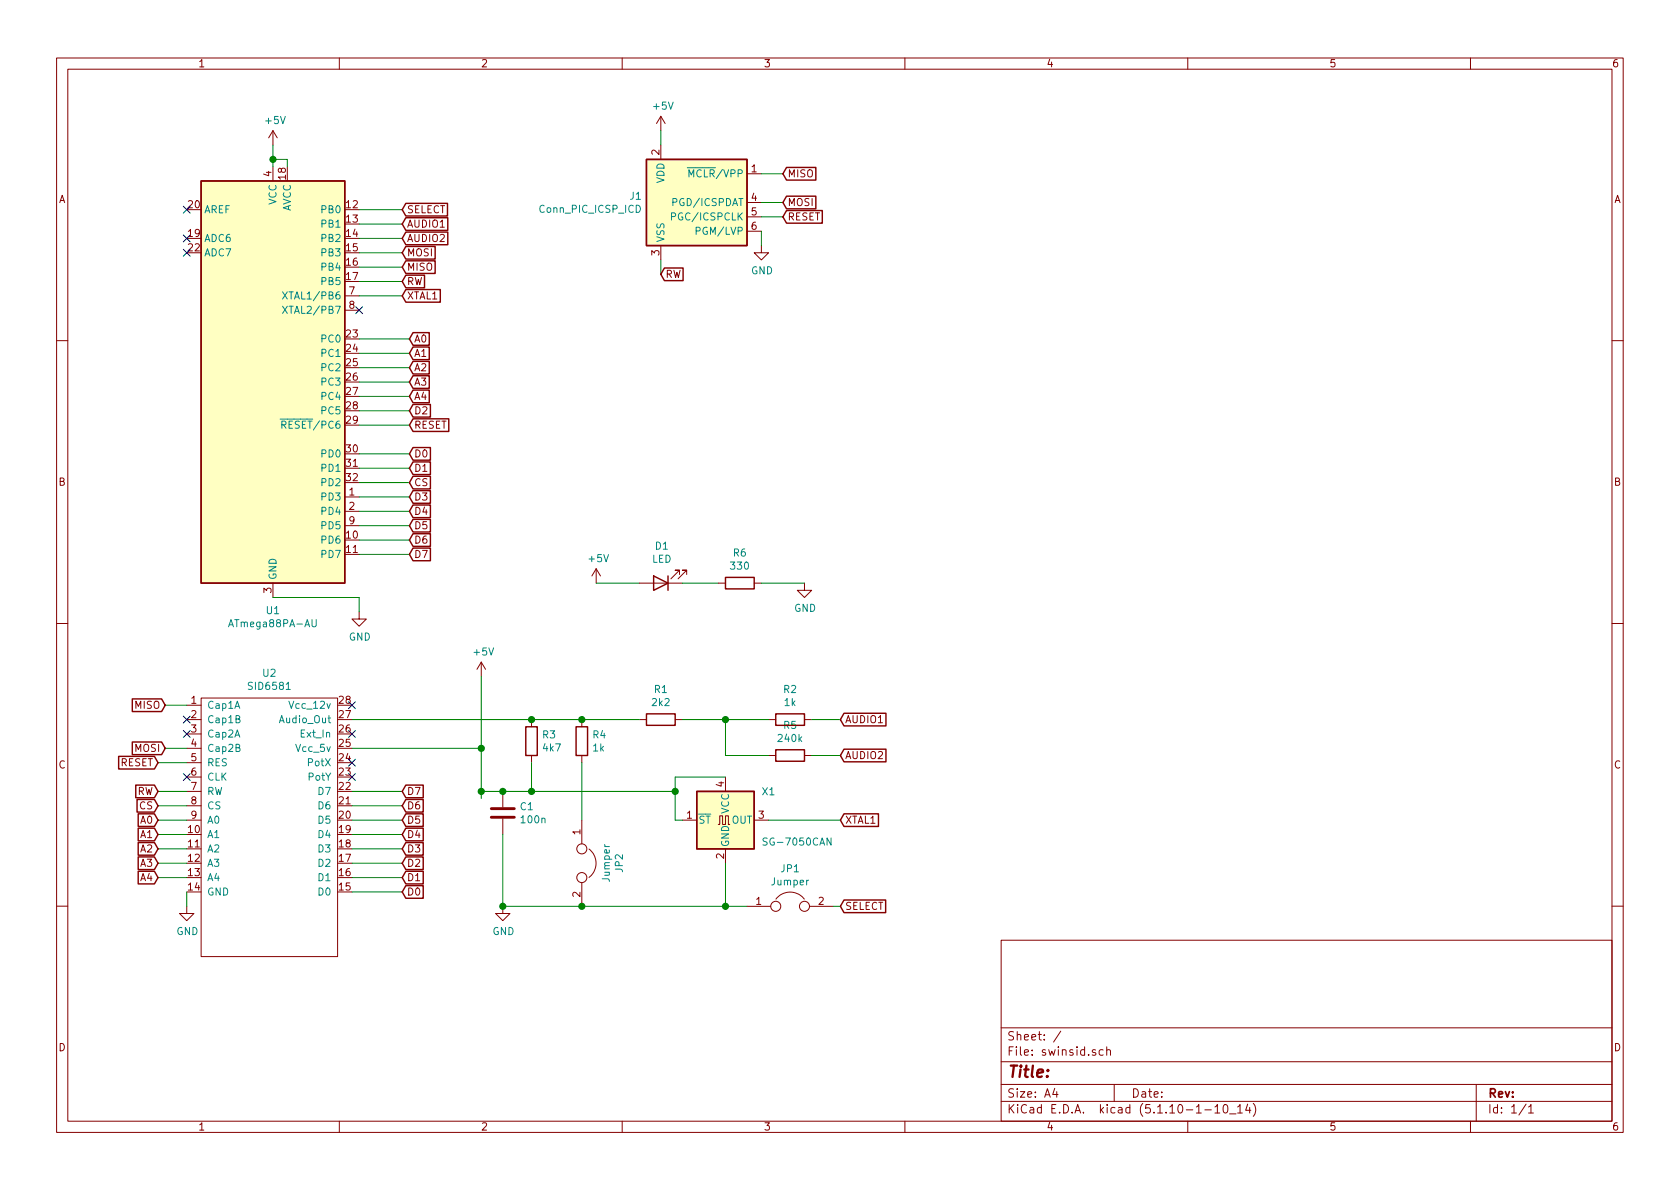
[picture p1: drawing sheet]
EESchema Schematic File Version 4
EELAYER 30 0
EELAYER END
$Descr A4 11693 8268
encoding utf-8
Sheet 1 1
Title ""
Date ""
Rev ""
Comp ""
Comment1 ""
Comment2 ""
Comment3 ""
Comment4 ""
$EndDescr
$Comp
L swinsid-rescue:ATmega88PA-AU-MCU_Microchip_ATmega U1
U 1 1
P 1900 2650
F 0 "U1" H 1900 1061 50  0000 C CNN
F 1 "ATmega88PA-AU" H 1900 970 50  0000 C CNN
F 2 "Package_QFP:TQFP-32_7x7mm_P0.8mm" H 1900 2650 50  0001 C CIN
F 3 "http://ww1.microchip.com/downloads/en/DeviceDoc/ATmega48PA_88PA_168PA-Data-Sheet-40002011A.pdf" H 1900 2650 50  0001 C CNN
	1    1900 2650
	1    0    0    -1  
$EndComp
$Comp
L swinsid-rescue:Conn_PIC_ICSP_ICD-Connector J1
U 1 1
P 4800 1400
F 0 "J1" H 4471 1446 50  0000 R CNN
F 1 "Conn_PIC_ICSP_ICD" H 4471 1355 50  0000 R CNN
F 2 "Connector_PinHeader_2.54mm:PinHeader_2x03_P2.54mm_Vertical" H 4850 1550 50  0001 C CNN
F 3 "http://ww1.microchip.com/downloads/en/devicedoc/30277d.pdf" V 4500 1250 50  0001 C CNN
	1    4800 1400
	1    0    0    -1  
$EndComp
$Comp
L power:+5V #PWR02
U 1 1
P 1900 1000
F 0 "#PWR02" H 1900 850 50  0001 C CNN
F 1 "+5V" H 1915 1173 50  0000 C CNN
F 2 "" H 1900 1000 50  0001 C CNN
F 3 "" H 1900 1000 50  0001 C CNN
	1    1900 1000
	1    0    0    -1  
$EndComp
Wire Wire Line
	1900 1000 1900 1100
Wire Wire Line
	2000 1150 2000 1100
Wire Wire Line
	2000 1100 1900 1100
Connection ~ 1900 1100
Wire Wire Line
	1900 1100 1900 1150
NoConn ~ 1300 1450
$Comp
L power:GND #PWR04
U 1 1
P 2500 4250
F 0 "#PWR04" H 2500 4000 50  0001 C CNN
F 1 "GND" H 2505 4077 50  0000 C CNN
F 2 "" H 2500 4250 50  0001 C CNN
F 3 "" H 2500 4250 50  0001 C CNN
	1    2500 4250
	1    0    0    -1  
$EndComp
Wire Wire Line
	1900 4150 2500 4150
Wire Wire Line
	2500 4150 2500 4250
NoConn ~ 2500 2150
NoConn ~ 1300 1650
NoConn ~ 1300 1750
Text GLabel 2850 2850 2    50   Input ~ 0
D2
Text GLabel 2850 2950 2    50   Input ~ 0
RESET
Text GLabel 2850 3150 2    50   Input ~ 0
D0
Text GLabel 2850 3250 2    50   Input ~ 0
D1
Text GLabel 2850 3350 2    50   Input ~ 0
CS
Text GLabel 2850 3450 2    50   Input ~ 0
D3
Text GLabel 2850 3550 2    50   Input ~ 0
D4
Text GLabel 2850 3650 2    50   Input ~ 0
D5
Text GLabel 2850 3750 2    50   Input ~ 0
D6
Text GLabel 2850 3850 2    50   Input ~ 0
D7
Text GLabel 2800 1450 2    50   Input ~ 0
SELECT
Text GLabel 2800 1550 2    50   Input ~ 0
AUDIO1
Text GLabel 2800 1650 2    50   Input ~ 0
AUDIO2
Text GLabel 2800 1750 2    50   Input ~ 0
MOSI
Text GLabel 2800 1850 2    50   Input ~ 0
MISO
Text GLabel 2800 1950 2    50   Input ~ 0
RW
Text GLabel 2800 2050 2    50   Input ~ 0
XTAL1
Text GLabel 5450 1200 2    50   Input ~ 0
MISO
$Comp
L power:+5V #PWR01
U 1 1
P 4600 900
F 0 "#PWR01" H 4600 750 50  0001 C CNN
F 1 "+5V" H 4615 1073 50  0000 C CNN
F 2 "" H 4600 900 50  0001 C CNN
F 3 "" H 4600 900 50  0001 C CNN
	1    4600 900 
	1    0    0    -1  
$EndComp
Text GLabel 4600 1900 2    50   Input ~ 0
RW
Text GLabel 5450 1400 2    50   Input ~ 0
MOSI
Text GLabel 5450 1500 2    50   Input ~ 0
RESET
$Comp
L power:GND #PWR03
U 1 1
P 5300 1700
F 0 "#PWR03" H 5300 1450 50  0001 C CNN
F 1 "GND" H 5305 1527 50  0000 C CNN
F 2 "" H 5300 1700 50  0001 C CNN
F 3 "" H 5300 1700 50  0001 C CNN
	1    5300 1700
	1    0    0    -1  
$EndComp
Wire Wire Line
	5300 1700 5300 1600
Wire Wire Line
	5300 1500 5450 1500
Wire Wire Line
	5300 1400 5450 1400
Wire Wire Line
	5300 1200 5450 1200
Wire Wire Line
	4600 1800 4600 1900
Wire Wire Line
	4600 1000 4600 900 
Wire Wire Line
	2500 3850 2850 3850
Wire Wire Line
	2850 3750 2500 3750
Wire Wire Line
	2500 3650 2850 3650
Wire Wire Line
	2850 3550 2500 3550
Wire Wire Line
	2500 3450 2850 3450
Wire Wire Line
	2850 3350 2500 3350
Wire Wire Line
	2500 3250 2850 3250
Wire Wire Line
	2850 3150 2500 3150
Wire Wire Line
	2500 2950 2850 2950
Wire Wire Line
	2850 2850 2500 2850
Wire Wire Line
	2500 2050 2800 2050
Wire Wire Line
	2800 1950 2500 1950
Wire Wire Line
	2500 1850 2800 1850
Wire Wire Line
	2800 1750 2500 1750
Wire Wire Line
	2500 1650 2800 1650
Wire Wire Line
	2800 1550 2500 1550
Wire Wire Line
	2500 1450 2800 1450
NoConn ~ 2450 4900
NoConn ~ 2450 5100
NoConn ~ 2450 5300
NoConn ~ 2450 5400
NoConn ~ 1300 5000
NoConn ~ 1300 5100
NoConn ~ 1300 5400
$Comp
L power:+5V #PWR05
U 1 1
P 3350 4700
F 0 "#PWR05" H 3350 4550 50  0001 C CNN
F 1 "+5V" H 3365 4873 50  0000 C CNN
F 2 "" H 3350 4700 50  0001 C CNN
F 3 "" H 3350 4700 50  0001 C CNN
	1    3350 4700
	1    0    0    -1  
$EndComp
Text GLabel 2800 6200 2    50   Input ~ 0
D0
Text GLabel 2800 6100 2    50   Input ~ 0
D1
Text GLabel 2800 6000 2    50   Input ~ 0
D2
Text GLabel 2800 5900 2    50   Input ~ 0
D3
Text GLabel 2800 5800 2    50   Input ~ 0
D4
Text GLabel 2800 5700 2    50   Input ~ 0
D5
Text GLabel 2800 5600 2    50   Input ~ 0
D6
Text GLabel 2800 5500 2    50   Input ~ 0
D7
Wire Wire Line
	2800 6200 2450 6200
Wire Wire Line
	2450 6100 2800 6100
Wire Wire Line
	2800 6000 2450 6000
Wire Wire Line
	2450 5900 2800 5900
Wire Wire Line
	2800 5800 2450 5800
Wire Wire Line
	2450 5700 2800 5700
Wire Wire Line
	2800 5600 2450 5600
Wire Wire Line
	2450 5500 2800 5500
Wire Wire Line
	1300 6300 1300 6200
Wire Wire Line
	2850 2750 2500 2750
Text GLabel 2850 2750 2    50   Input ~ 0
A4
Wire Wire Line
	2500 2650 2850 2650
Wire Wire Line
	2500 2550 2850 2550
Wire Wire Line
	2500 2450 2850 2450
Wire Wire Line
	2500 2350 2850 2350
Text GLabel 2850 2650 2    50   Input ~ 0
A3
Text GLabel 2850 2550 2    50   Input ~ 0
A2
Text GLabel 2850 2450 2    50   Input ~ 0
A1
Text GLabel 2850 2350 2    50   Input ~ 0
A0
Text GLabel 1100 5900 0    50   Input ~ 0
A2
Text GLabel 1100 5700 0    50   Input ~ 0
A0
Text GLabel 1100 5800 0    50   Input ~ 0
A1
Text GLabel 1100 6000 0    50   Input ~ 0
A3
Text GLabel 1100 6100 0    50   Input ~ 0
A4
Text GLabel 1100 5600 0    50   Input ~ 0
CS
Text GLabel 1100 5500 0    50   Input ~ 0
RW
Text GLabel 1100 5300 0    50   Input ~ 0
RESET
Wire Wire Line
	2450 5200 3350 5200
$Comp
L Device:C C1
U 1 1
P 3500 5650
F 0 "C1" H 3615 5696 50  0000 L CNN
F 1 "100n" H 3615 5605 50  0000 L CNN
F 2 "Capacitor_SMD:C_0603_1608Metric_Pad1.05x0.95mm_HandSolder" H 3538 5500 50  0001 C CNN
F 3 "~" H 3500 5650 50  0001 C CNN
	1    3500 5650
	1    0    0    -1  
$EndComp
$Comp
L Device:R R4
U 1 1
P 4050 5150
F 0 "R4" H 4120 5196 50  0000 L CNN
F 1 "1k" H 4120 5105 50  0000 L CNN
F 2 "Resistor_SMD:R_0603_1608Metric_Pad1.05x0.95mm_HandSolder" V 3980 5150 50  0001 C CNN
F 3 "~" H 4050 5150 50  0001 C CNN
	1    4050 5150
	1    0    0    -1  
$EndComp
$Comp
L Device:Jumper JP2
U 1 1
P 4050 6000
F 0 "JP2" H 4050 6264 50  0000 C CNN
F 1 "Jumper" H 4050 6173 50  0000 C CNN
F 2 "Connector_PinHeader_2.54mm:PinHeader_1x02_P2.54mm_Vertical" H 4050 6000 50  0001 C CNN
F 3 "~" H 4050 6000 50  0001 C CNN
	1    4050 6000
	0    1    1    0   
$EndComp
Wire Wire Line
	3350 5200 3350 5500
Connection ~ 3350 5200
Wire Wire Line
	1300 6100 1100 6100
Wire Wire Line
	1100 6000 1300 6000
Wire Wire Line
	1300 5900 1100 5900
Wire Wire Line
	1100 5800 1300 5800
Wire Wire Line
	1300 5700 1100 5700
Wire Wire Line
	1100 5600 1300 5600
Wire Wire Line
	1300 5500 1100 5500
Wire Wire Line
	1300 5300 1100 5300
$Comp
L swinsid-rescue:SID6581-Audio U2
U 1 1
P 2100 4750
F 0 "U2" H 1875 4825 50  0000 C CNN
F 1 "SID6581" H 1875 4734 50  0000 C CNN
F 2 "Package_DIP:DIP-28_W15.24mm" H 2200 4700 50  0001 C CNN
F 3 "" H 2200 4700 50  0001 C CNN
	1    2100 4750
	1    0    0    -1  
$EndComp
$Comp
L power:GND #PWR06
U 1 1
P 1300 6300
F 0 "#PWR06" H 1300 6050 50  0001 C CNN
F 1 "GND" H 1305 6127 50  0000 C CNN
F 2 "" H 1300 6300 50  0001 C CNN
F 3 "" H 1300 6300 50  0001 C CNN
	1    1300 6300
	1    0    0    -1  
$EndComp
$Comp
L power:GND #PWR07
U 1 1
P 3500 6300
F 0 "#PWR07" H 3500 6050 50  0001 C CNN
F 1 "GND" H 3505 6127 50  0000 C CNN
F 2 "" H 3500 6300 50  0001 C CNN
F 3 "" H 3500 6300 50  0001 C CNN
	1    3500 6300
	1    0    0    -1  
$EndComp
$Comp
L Device:R R3
U 1 1
P 3700 5150
F 0 "R3" H 3770 5196 50  0000 L CNN
F 1 "4k7" H 3770 5105 50  0000 L CNN
F 2 "Resistor_SMD:R_0603_1608Metric_Pad1.05x0.95mm_HandSolder" V 3630 5150 50  0001 C CNN
F 3 "~" H 3700 5150 50  0001 C CNN
	1    3700 5150
	1    0    0    -1  
$EndComp
$Comp
L Device:R R1
U 1 1
P 4600 5000
F 0 "R1" V 4807 5000 50  0000 C CNN
F 1 "2k2" V 4716 5000 50  0000 C CNN
F 2 "Resistor_SMD:R_0603_1608Metric_Pad1.05x0.95mm_HandSolder" V 4530 5000 50  0001 C CNN
F 3 "~" H 4600 5000 50  0001 C CNN
	1    4600 5000
	0    -1   -1   0   
$EndComp
$Comp
L Device:R R2
U 1 1
P 5500 5000
F 0 "R2" V 5707 5000 50  0000 C CNN
F 1 "1k" V 5616 5000 50  0000 C CNN
F 2 "Resistor_SMD:R_0603_1608Metric_Pad1.05x0.95mm_HandSolder" V 5430 5000 50  0001 C CNN
F 3 "~" H 5500 5000 50  0001 C CNN
	1    5500 5000
	0    -1   -1   0   
$EndComp
$Comp
L Device:R R5
U 1 1
P 5500 5250
F 0 "R5" V 5707 5250 50  0000 C CNN
F 1 "240k" V 5616 5250 50  0000 C CNN
F 2 "Resistor_SMD:R_0603_1608Metric_Pad1.05x0.95mm_HandSolder" V 5430 5250 50  0001 C CNN
F 3 "~" H 5500 5250 50  0001 C CNN
	1    5500 5250
	0    -1   -1   0   
$EndComp
Wire Wire Line
	3350 4700 3350 5200
Wire Wire Line
	3700 5000 2450 5000
Wire Wire Line
	3700 5000 4050 5000
Connection ~ 3700 5000
Wire Wire Line
	4050 5300 4050 5700
Wire Wire Line
	3350 5500 3500 5500
Wire Wire Line
	4700 5500 4700 5700
Connection ~ 3350 5500
Wire Wire Line
	3350 5500 3350 5550
Text GLabel 5850 5700 2    50   Input ~ 0
XTAL1
Wire Wire Line
	4050 5000 4450 5000
Connection ~ 4050 5000
Wire Wire Line
	4750 5000 5050 5000
Wire Wire Line
	5350 5250 5050 5250
Wire Wire Line
	5050 5250 5050 5000
Connection ~ 5050 5000
Wire Wire Line
	5050 5000 5350 5000
Text GLabel 5850 5000 2    50   Input ~ 0
AUDIO1
Text GLabel 5850 5250 2    50   Input ~ 0
AUDIO2
Wire Wire Line
	5650 5000 5850 5000
Wire Wire Line
	5650 5250 5850 5250
$Comp
L Device:Jumper JP1
U 1 1
P 5500 6300
F 0 "JP1" H 5500 6564 50  0000 C CNN
F 1 "Jumper" H 5500 6473 50  0000 C CNN
F 2 "Connector_PinHeader_2.54mm:PinHeader_1x02_P2.54mm_Vertical" H 5500 6300 50  0001 C CNN
F 3 "~" H 5500 6300 50  0001 C CNN
	1    5500 6300
	1    0    0    -1  
$EndComp
Text GLabel 5850 6300 2    50   Input ~ 0
SELECT
Wire Wire Line
	5850 6300 5800 6300
Wire Wire Line
	5200 6300 5050 6300
Connection ~ 5050 6300
Wire Wire Line
	3700 5300 3700 5500
Connection ~ 3700 5500
Wire Wire Line
	3700 5500 4700 5500
$Comp
L Device:LED D1
U 1 1
P 4600 4050
F 0 "D1" H 4593 3795 50  0000 C CNN
F 1 "LED" H 4593 3886 50  0000 C CNN
F 2 "LED_SMD:LED_0603_1608Metric_Pad1.05x0.95mm_HandSolder" H 4600 4050 50  0001 C CNN
F 3 "~" H 4600 4050 50  0001 C CNN
	1    4600 4050
	-1   0    0    1   
$EndComp
$Comp
L power:+5V #PWR08
U 1 1
P 4150 4050
F 0 "#PWR08" H 4150 3900 50  0001 C CNN
F 1 "+5V" H 4165 4223 50  0000 C CNN
F 2 "" H 4150 4050 50  0001 C CNN
F 3 "" H 4150 4050 50  0001 C CNN
	1    4150 4050
	1    0    0    -1  
$EndComp
$Comp
L Device:R R6
U 1 1
P 5150 4050
F 0 "R6" V 5357 4050 50  0000 C CNN
F 1 "330" V 5266 4050 50  0000 C CNN
F 2 "Resistor_SMD:R_0603_1608Metric_Pad1.05x0.95mm_HandSolder" V 5080 4050 50  0001 C CNN
F 3 "~" H 5150 4050 50  0001 C CNN
	1    5150 4050
	0    -1   -1   0   
$EndComp
$Comp
L power:GND #PWR09
U 1 1
P 5600 4050
F 0 "#PWR09" H 5600 3800 50  0001 C CNN
F 1 "GND" H 5605 3877 50  0000 C CNN
F 2 "" H 5600 4050 50  0001 C CNN
F 3 "" H 5600 4050 50  0001 C CNN
	1    5600 4050
	1    0    0    -1  
$EndComp
Wire Wire Line
	4150 4050 4450 4050
Wire Wire Line
	4750 4050 5000 4050
Wire Wire Line
	5300 4050 5600 4050
$Comp
L swinsid-rescue:SG-7050CAN-Oscillator X1
U 1 1
P 5050 5700
F 0 "X1" H 5300 5900 50  0000 L CNN
F 1 "SG-7050CAN" H 5300 5550 50  0000 L CNN
F 2 "Crystal:Crystal_SMD_7050-4Pin_7.0x5.0mm" H 5750 5350 50  0001 C CNN
F 3 "https://support.epson.biz/td/api/doc_check.php?dl=brief_SG7050CAN&lang=en" H 4950 5700 50  0001 C CNN
	1    5050 5700
	1    0    0    -1  
$EndComp
Wire Wire Line
	4700 5500 4700 5400
Wire Wire Line
	4700 5400 5050 5400
Connection ~ 4700 5500
Wire Wire Line
	5050 6000 5050 6300
Wire Wire Line
	4750 5700 4700 5700
Wire Wire Line
	5850 5700 5350 5700
Connection ~ 3500 5500
Wire Wire Line
	3500 5500 3700 5500
Wire Wire Line
	3500 5800 3500 6300
Wire Wire Line
	4050 6300 5050 6300
Wire Wire Line
	4050 6300 3500 6300
Connection ~ 4050 6300
Connection ~ 3500 6300
Text GLabel 1150 5200 0    50   Input ~ 0
MOSI
Text GLabel 1150 4900 0    50   Input ~ 0
MISO
Wire Wire Line
	1300 4900 1150 4900
Wire Wire Line
	1300 5200 1150 5200
$EndSCHEMATC
